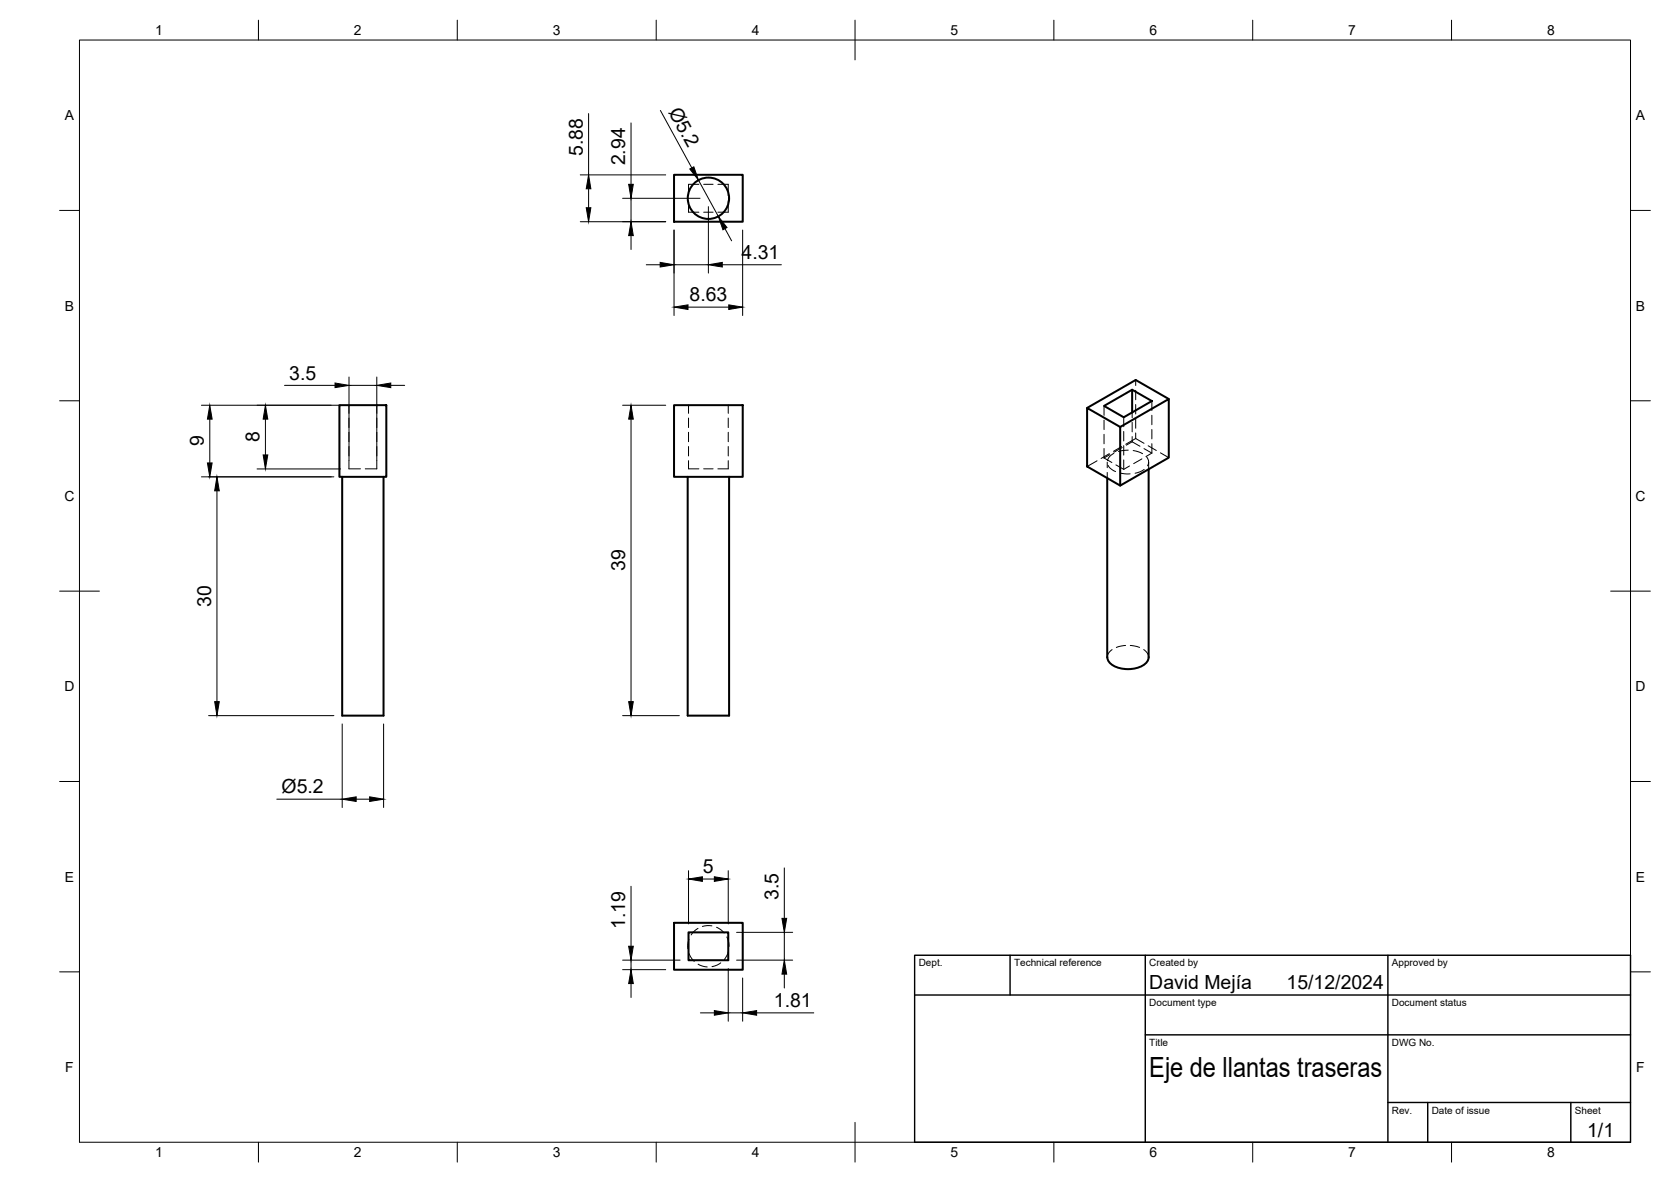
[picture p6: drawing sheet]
<svg xmlns="http://www.w3.org/2000/svg" width="420mm" height="297mm" viewBox="0 0 420 297" stroke-linecap="round" stroke-linejoin="round" font-family="sans-serif">
<!-- layer: Visible -->
<g fill="none" stroke="#000" stroke-width=".51">
<path d="M169.5 43.9h17.3v11.8h-17.3zM284.7 97.9v5.7M85.3 101.8h11.8v18h-11.8zM86 119.8v60h10.4v-60M169.5 101.8h17.3v18h-17.3zM172.9 119.8v60h10.4v-60M273.3 102.5l8.4 4.8v14.7l-8.4-4.8zM277.6 102l7.1-4.1 4.9 2.9-7 4.1zM281.7 107.3l12.2-7v14.7l-12.2 7M288.8 117.9v47.3M293.9 100.3l-8.3-4.8-12.3 7M278.4 120.1v45.1"/>
<path d="M278.4 165.2a3.5 3.5 0 0 0 3.4 2.8 6.9 6.9 0 0 0 6.7-1.8l.3-1M169.5 231.9h17.3v11.8h-17.3zM173.1 234.3h10v7h-10z"/>
<circle cx="178.1" cy="49.8" r="5.2"/>
</g>
<!-- layer: Hidden -->
<g fill="none" stroke="#000" stroke-width=".25">
<path d="M173.1 50.4v2.9h2.6M175.7 46.3h-2.6v2.9M176.9 53.3h2.4M176.9 46.3h2.4M180.5 46.3h2.6v2.9M183.1 50.4v2.9h-2.6M285.6 95.5v1.4M285.6 98.1v2.4M87.7 115.8v2h2.9M87.7 101.8v2.1M87.7 105.1v2.3M87.7 108.6v2.4"/>
<path d="M87.7 112.2v2.4M94.7 115.8v2h-2.9M94.7 101.8v2.1M94.7 105.1v2.3M94.7 108.6v2.4M94.7 112.2v2.4M173.1 101.8v2.1M173.1 105.1v2.3M173.1 108.6v2.4M173.1 112.2v2.4M173.1 115.8v2h2.6M176.9 117.8h2.4"/>
<path d="M183.1 101.8v2.1M183.1 105.1v2.3M183.1 108.6v2.4M183.1 112.2v2.4M183.1 115.8v2h-2.6M275.8 115.8l-2.5 1.4M277.6 115.1l2 1.1M277.6 102v2.4M277.6 105.6v2.4M277.6 109.1v2.4M277.6 112.7v2.4M278.4 116.1v1.4"/>
<path d="M278.4 118.7v1.4M278.6 117l.5 .7 1.4 .8M278.9 114l-2 1.2M279.1 114.2l-1.5 .9M280.1 113.9l-1.1 .9-.5 .9M280.6 116.8l2 1.1M281.7 118.9l2.5 .2M282 112.2l-2 1.2M282.2 112.5l-2.1 1.2M282.6 104.9v2.3M282.6 108.4v2.4M282.6 112v2.4"/>
<path d="M282.6 115.6v2.3M283.7 113.1l-2.5 .4M284 117.1l-1.4 .8M284.7 111l-1.5 .9M284.7 103.6v1.4M284.7 106.1v2.4M284.7 109.7v1.3M284.7 111l1.9 1.1M284.9 113.2l2.4 .8M285.6 110.2l2.1 1.2M285.6 101.6v2.4M285.6 105.2v2.4"/>
<path d="M285.6 108.8v1.4M285.6 110.2l-2.5 1.4M287.1 115.3l-2 1.2M287.7 112.7l1.9 1.2M287.7 118l-1.2 .6-1.1 .3M288.2 114.8l.6 1.2-.3 1.1M288.7 112l2 1.2M288.8 116.1v1.8M289.6 100.8v2.4M289.6 104.4v2.3M289.6 107.9v2.4M289.6 111.5v2.4"/>
<path d="M289.6 113.9l-1.5 .8M291.8 113.8l2.1 1.2M279.6 163.2l-.8 .9-.4 1.1M283 162.2l-2.3 .5M284.2 162.2l2.3 .5M287.6 163.2l.8 .9 .4 1.1M173.2 236l-.2 1.2v1.2M173.2 239.6l.7 1.3 .7 .7M175.5 233.3l-.7 .5-1 1.2M179 232.7l-1.2-.1-1.2 .2M180.2 233l1.2 .8 .7 .7M182.8 235.5l.4 1 .1 1.3"/>
<path d="M183.2 239l-.2 .7-.9 1.4M175.5 242.3l1 .4 1.3 .3M181.2 242l-.9 .5-1.3 .4"/>
</g>
<!-- layer: BORDER -->
<g fill="none" stroke="#000" stroke-width=".25">
<path d="M20 10.1h390v276.9h-390zM65 5.1v5M115 5.1v5M165 5.1v5M215 5.1v10M265 5.1v5M315 5.1v5M365 5.1v5M15 52.9h5M410 52.9h5M15 100.7h5M410 100.7h5"/>
<path d="M15 148.6h10M405 148.6h10M15 196.4h5M410 196.4h5M15 244.2h5M410 244.2h5M65 287v5M115 287v5M165 287v5M215 282.1v9.9M265 287v5M315 287v5"/>
<path d="M365 287v5"/>
</g>
<!-- layer: TITLEBLOCK -->
<path d="M230 240.1h180v46.9h-180zM230 250h180M254 240.1v9.9M288 240.1v46.9M349 240.1v46.9M288 260.1h122M349 277.1h61M359 277.1v9.9M395 277.1v9.9" fill="none" stroke="#000" stroke-width=".36"/>
<!-- layer: FD_Dimensions -->
<g fill="none" stroke="#000" stroke-width=".25">
<path d="M148 28.5v15.4M158.7 30.9v15.4M166.1 27.8l7.8 14.4M145.9 55.7h21.5M145.9 43.9h21.5M148 47.4v4.8M156.5 49.8h19.5M158.7 49.8v5.9M158.7 59.2v3.5M169.5 57.8v21.5M175.6 45.3l5 9.1M178.1 51.9v16.7"/>
<path d="M182.3 57.5l1.7 3M186.7 57.8v21.5M162.5 66.5h3.5M169.5 66.5h8.6M173 77.2h10.2M181.6 66.5h14.9M71.5 96.8h12.7M87.8 94.7v21M87.8 96.8h6.9M94.7 94.7v21M98.3 96.8h3.4M50.7 101.8h34.9"/>
<path d="M50.7 119.8h33.2M52.7 105.3v11M64.6 117.8h21M66.7 105.3v9M156.5 101.8h10.9M158.7 105.3v71M54.5 123.3v53M52.5 179.8h31.4M156.5 179.8h14.3M86 181.9v21M96.5 181.9v21M69.6 200.8h16.4"/>
<path d="M89.6 200.8h3.3M173.1 218.8v13.4M183.1 218.8v13.4M197.2 218.1v12.7M158.7 222.7v15.1M176.6 220.9h3M185.2 234.3h14.1M197.2 234.3v7M156.5 243.7h10.9M156.5 241.3h14.5M158.7 241.3v2.4M158.7 247.2v3.5"/>
<path d="M176.1 254.5h3.5M183.1 243.4v13.2M183.1 254.5h3.6M185.2 241.3h14.1M186.7 245.8v10.8M190.2 254.5h14.4M197.2 244.8v3.5"/>
</g>
<g fill="#000" stroke="#000" stroke-width=".25">
<path d="M147.4 52.2h1.2l-.6 3.5zM148 43.9l.6 3.5h-1.2zM158.7 55.7l.5 3.5h-1.1zM158.1 46.3h1.1l-.5 3.5zM173.4 42.5l1.1-.6 1.1 3.4zM180.6 54.4l2.2 2.8-1 .5zM166 65.9l3.5 .6-3.5 .6zM169.5 77.2l3.5-.6v1.2zM178.1 66.5l3.5-.6v1.2zM183.2 76.6l3.5 .6-3.5 .6zM84.2 96.3l3.6 .5-3.6 .6zM94.7 96.8l3.6-.5v1.1z"/>
<path d="M52.7 101.8l.6 3.5h-1.1zM52.2 116.3h1.1l-.6 3.5zM66.2 114.3h1.1l-.6 3.5zM66.7 101.8l.6 3.5h-1.1zM158.7 101.8l.5 3.5h-1.1zM54.5 119.8l.6 3.5h-1.1zM54 176.3h1.1l-.6 3.5zM158.1 176.3h1.1l-.5 3.5zM86 200.8l3.6-.6v1.2zM92.9 200.2l3.6 .6-3.6 .6zM158.1 237.8h1.1l-.5 3.5zM173.1 220.9l3.5-.6v1.2z"/>
<path d="M179.6 220.3l3.5 .6-3.5 .6zM196.6 230.8h1.2l-.6 3.5zM158.7 243.7l.5 3.5h-1.1zM179.6 254l3.5 .5-3.5 .6zM186.7 254.5l3.5-.5v1.1zM197.2 241.3l.6 3.5h-1.2z"/>
</g>
<text font-size="7" x="289" y="270.6">Eje de llantas traseras</text>
<g font-size="4.9">
<text x="168" y="28.1" transform="rotate(61 168 28.1)">Ø5.2</text>
<text x="146.5" y="39.3" transform="rotate(-90 146.5 39.3)">5.88</text>
<text x="157.2" y="41.6" transform="rotate(-90 157.2 41.6)">2.94</text>
<text x="186.5" y="65.1">4.31</text>
<text x="173.4" y="75.7">8.63</text>
<text x="72.7" y="95.4">3.5</text>
<text x="51.3" y="112.2" transform="rotate(-90 51.3 112.2)">9</text>
<text x="65.3" y="111.2" transform="rotate(-90 65.3 111.2)">8</text>
<text x="157.2" y="143.6" transform="rotate(-90 157.2 143.6)">39</text>
<text x="53.1" y="152.5" transform="rotate(-90 53.1 152.5)">30</text>
<text x="70.8" y="199.3">Ø5.2</text>
<text x="176.7" y="219.4">5</text>
<text x="195.7" y="226.1" transform="rotate(-90 195.7 226.1)">3.5</text>
<text x="157.2" y="233.4" transform="rotate(-90 157.2 233.4)">1.19</text>
<text x="289" y="248.5">David Mejía</text>
<text x="323.5" y="248.5">15/12/2024</text>
<text x="194.6" y="253.1">1.81</text>
<text x="399.1" y="285.7">1/1</text>
</g>
<g font-size="3.5">
<text x="39" y="8.8">1</text>
<text x="89" y="8.8">2</text>
<text x="139" y="8.8">3</text>
<text x="189" y="8.8">4</text>
<text x="239" y="8.8">5</text>
<text x="289" y="8.8">6</text>
<text x="339" y="8.8">7</text>
<text x="389" y="8.8">8</text>
<text x="16.3" y="30.2">A</text>
<text x="411.3" y="30.2">A</text>
<text x="16.3" y="78">B</text>
<text x="411.3" y="78">B</text>
<text x="16.2" y="125.9">C</text>
<text x="411.2" y="125.9">C</text>
<text x="16.2" y="173.7">D</text>
<text x="411.2" y="173.7">D</text>
<text x="16.3" y="221.6">E</text>
<text x="411.3" y="221.6">E</text>
<text x="16.4" y="269.4">F</text>
<text x="411.4" y="269.4">F</text>
<text x="39" y="290.8">1</text>
<text x="89" y="290.8">2</text>
<text x="139" y="290.8">3</text>
<text x="189" y="290.8">4</text>
<text x="239" y="290.8">5</text>
<text x="289" y="290.8">6</text>
<text x="339" y="290.8">7</text>
<text x="389" y="290.8">8</text>
</g>
<g font-size="2.5">
<text x="231" y="242.9">Dept.</text>
<text x="255" y="242.9">Technical reference</text>
<text x="289" y="242.9">Created by</text>
<text x="350" y="242.9">Approved by</text>
<text x="289" y="252.8">Document type</text>
<text x="350" y="252.8">Document status</text>
<text x="289" y="262.9">Title</text>
<text x="350" y="262.9">DWG No.</text>
<text x="350" y="279.9">Rev.</text>
<text x="360" y="279.9">Date of issue</text>
<text x="396" y="279.9">Sheet</text>
</g>
</svg>
